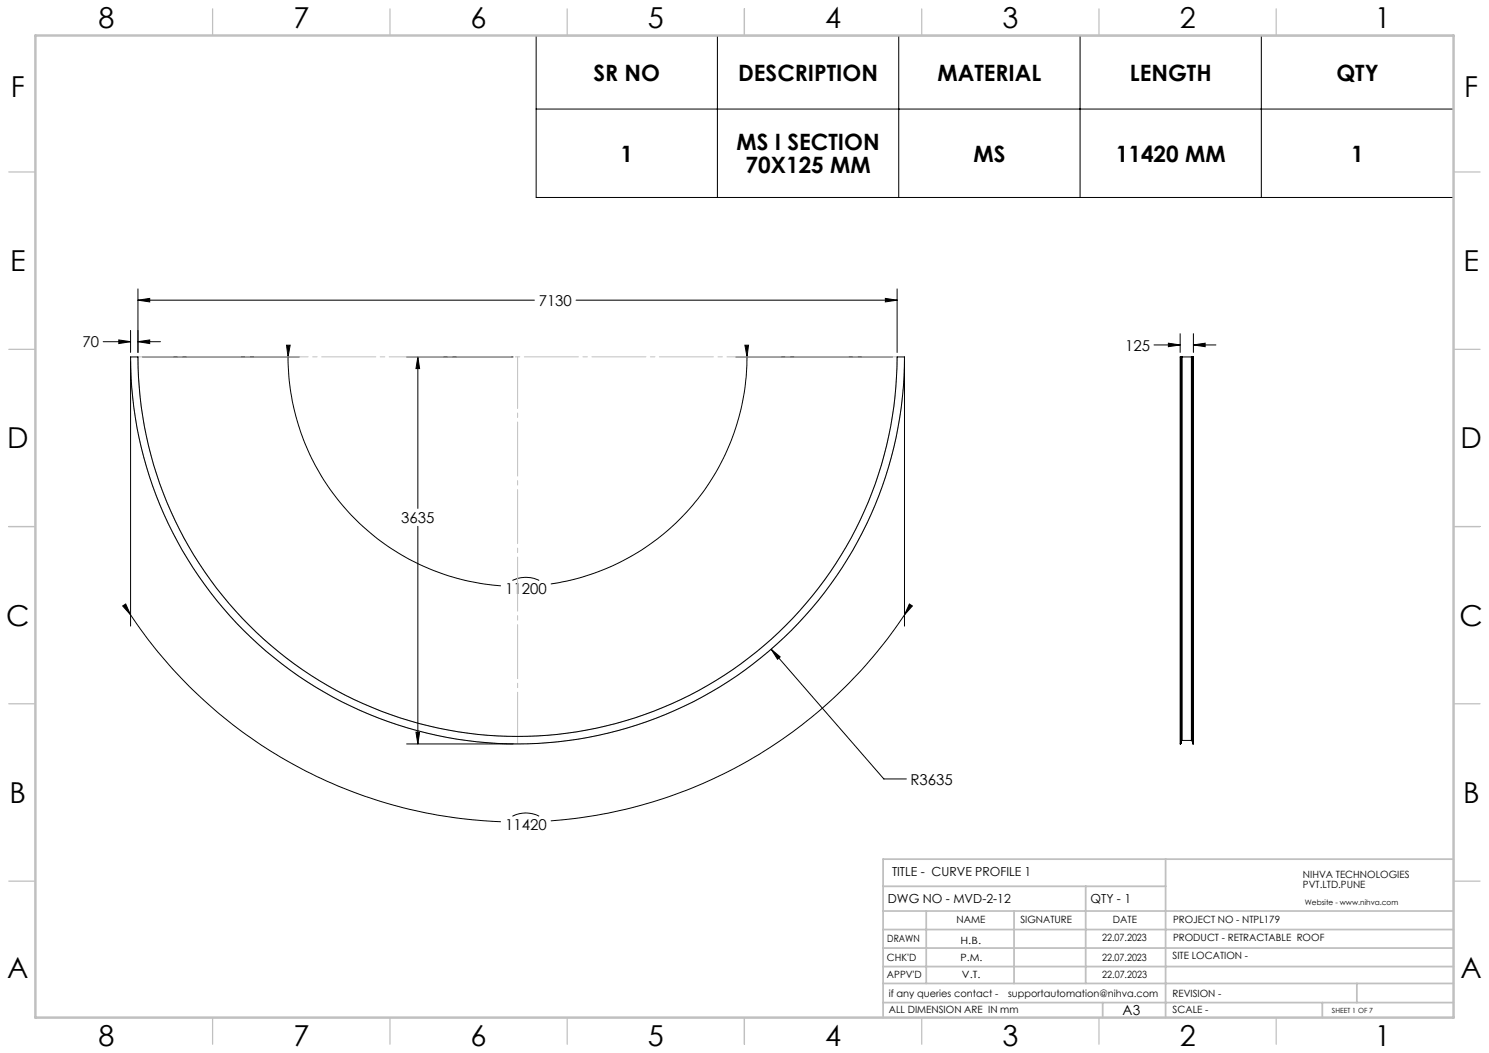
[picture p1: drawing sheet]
<svg xmlns="http://www.w3.org/2000/svg" width="420mm" height="297mm" viewBox="0 0 420 297" stroke-linecap="round" stroke-linejoin="round" font-family="sans-serif">
<g fill="none" stroke="#000" stroke-width=".28">
<path d="M151.2 10.1h258.8v45.6h-258.8zM202.4 10.1v45.6M253.5 10.1v45.6M304.7 10.1v45.6M355.8 10.1v45.6M151.2 30.8h258.8M29.1 96.4h7.7M33.5 95.9l3.3 .5-3.3 .5zM36.8 93.2v6.2M38.9 81.5v17.9M38.9 84.7h111.8M38.9 96.4l3.3-.5v1z"/>
<path d="M38.9 96.4h6.4M38.9 84.7l3.3-.5v1zM80.8 97.4h1l-.6 3.3zM162.5 84.7h90.5M210.1 97.4h1l-.4 3.3zM249.7 84.2l3.3 .5-3.3 .5zM253 81.5v17.9M325.5 97.3h7.4M329.6 96.8l3.3 .5-3.3 .5zM332.9 94.1v5.3M336.6 97.3l3.3-.5v1zM336.6 94.1v5.3"/>
<path d="M336.6 97.3h6.4M36.8 100.7h2.1a107.1 107.1 0 0 0 107.1 107 107.1 107.1 0 0 0 107-107h2.1a109.1 109.1 0 0 1-109.1 109.1 109.1 109.1 0 0 1-109.2-109.1zM36.8 101.9v74.7M40.2 100.7h44.2M81.2 100.7a64.8 64.8 0 0 0 60.1 64.5M114.7 100.7h30M117.9 100.7l.5 3.3h-1.1zM117.9 100.7v42.7M207.5 100.7h44.3M210.7 100.7a64.7 64.7 0 0 1-55.3 64M255.1 101.9v74.7M333 100.7h.1"/>
<path d="M333 100.7v109.1M333.1 100.7v109M333.1 100.7h.1M333.2 100.7h.2M333.2 100.7v108.4M333.4 100.7v108.1M333.4 100.7h2.7M336.1 100.7h.2M336.1 100.7v108.1M336.3 100.7v108.4M336.3 100.7h.1M336.4 100.7h.1"/>
<path d="M336.4 100.7v109M336.5 100.7v109.1M117.9 148.4v61.4M34.6 170.9l.9-.5 1.3 3zM36.8 173.4a131.3 131.3 0 0 0 104.5 58.4M144.5 163.7a8.5 8.5 0 0 1 7.6 0M255.1 173.4a131.3 131.3 0 0 1-99.7 58.1M256.5 170.4l.9 .5-2.3 2.5zM217.5 183.1l2.6 2.2-.8 .6zM217.5 183.1l31.8 36.6h6.4M114.7 209.8h30M117.3 206.5h1.1l-.5 3.3z"/>
<path d="M333.1 209.7l-.1 .1M333.2 209.1l-.1 .6M333.4 208.8l-.2 .3M333.4 208.8h2.7M336.1 208.8l.2 .3M336.3 209.1l.1 .6M336.4 209.7l.1 .1M144.5 230.2a8.2 8.2 0 0 1 7.6 0"/>
</g>
<path d="M36.8 100.7a109.1 109.1 0 0 0 109.2 109.1 109.1 109.1 0 0 0 109.1-109.1M38.9 100.7a107.1 107.1 0 0 0 107.1 107 107.1 107.1 0 0 0 107-107" fill="none" stroke="#c0c0c0" stroke-width=".28"/>
<path d="M38.9 100.6h214.2" fill="none" stroke="#c0c0c0" stroke-width=".28" stroke-dasharray="15.2 1.3 1.3 1.3" stroke-dashoffset="5.3"/>
<path d="M146 100.6v109.2" fill="none" stroke="#c0c0c0" stroke-width=".28" stroke-dasharray="15.2 1.3 1.3 1.3" stroke-dashoffset=".7"/>
<g fill="none" stroke="#c0c0c0" stroke-width=".35">
<path d="M60 2.5v7.5M110 2.5v7.5M160 2.5v7.5M210 2.5v7.5M260 2.5v7.5M310 2.5v7.5M360 2.5v7.5M2.5 48.5h7.5M410 48.5h7.5M2.5 98.5h7.5M410 98.5h7.5M2.5 148.5h7.5"/>
<path d="M410 148.5h7.5M2.5 198.5h7.5M410 198.5h7.5M2.5 248.5h7.5M410 248.5h7.5M60 287v7.5M110 287v7.5M160 287v7.5M210 287v7.5M260 287v7.5M310 287v7.5M360 287v7.5"/>
</g>
<g fill="none" stroke="#c0c0c0" stroke-width=".5">
<path d="M249.1 257h160.9M249.1 250h79.7M261.3 257v20.4M286 257v20.4M306.2 250v27.4M328.8 242.3v44.7M410 242.3h-160.9v44.7M249.1 272.6h160.9M249.1 267.4h160.9M249.1 262.2h160.9M249.1 277.4h160.9M382.7 277.4v5.4"/>
<path d="M249.1 282.8h160.9M311 282.8v4.2M373 282.8v4.2"/>
</g>
<path d="M10 10h400v277h-400z" fill="none" stroke="#c0c0c0" stroke-width=".7"/>
<g fill="#000">
<path d="M38.9 96.4l3.3-.5v1zM33.5 95.9l3.3 .5-3.3 .5zM336.6 97.3l3.3-.5v1zM329.6 96.8l3.3 .5-3.3 .5z"/>
<path d="M210.1 97.4h1l-.4 3.3zM80.8 97.4h1l-.6 3.3zM256.5 170.4l.9 .5-2.3 2.5zM34.6 170.9l.9-.5 1.3 3zM38.9 84.7l3.3-.5v1zM249.7 84.2l3.3 .5-3.3 .5zM117.9 100.7l.5 3.3h-1.1zM117.3 206.5h1.1l-.5 3.3zM217.5 183.1l1.8 2.8 .8-.6z"/>
</g>
<g font-size="8.1">
<text x="27.8" y="8">8</text>
<text x="82.8" y="8">7</text>
<text x="132.8" y="8">6</text>
<text x="182.8" y="8">5</text>
<text x="232.8" y="8">4</text>
<text x="282.8" y="8">3</text>
<text x="332.8" y="8">2</text>
<text x="387.8" y="8">1</text>
<text x="3" y="27.2">F</text>
<text x="413" y="27.2">F</text>
<text x="2.8" y="76.5">E</text>
<text x="412.8" y="76.5">E</text>
<text x="2" y="126.5">D</text>
<text x="412" y="126.5">D</text>
<text x="1.7" y="176.5">C</text>
<text x="411.7" y="176.5">C</text>
<text x="2.7" y="226.5">B</text>
<text x="412.7" y="226.5">B</text>
<text x="2" y="275.7">A</text>
<text x="412" y="275.7">A</text>
<text x="27.8" y="295">8</text>
<text x="82.8" y="295">7</text>
<text x="132.8" y="295">6</text>
<text x="182.8" y="295">5</text>
<text x="232.8" y="295">4</text>
<text x="282.8" y="295">3</text>
<text x="332.8" y="295">2</text>
<text x="387.8" y="295">1</text>
</g>
<g font-size="6.3">
<text x="167.4" y="22.8">SR NO</text>
<text x="208.2" y="22.8">DESCRIPTION</text>
<text x="264.4" y="22.8">MATERIAL</text>
<text x="318.7" y="22.8">LENGTH</text>
<text x="376.9" y="22.8">QTY</text>
<text x="175" y="45.6">1</text>
<text x="207.8" y="42.4">MS I SECTION</text>
<text x="274.6" y="45.6">MS</text>
<text x="314.7" y="45.6">11420 MM</text>
<text x="381.1" y="45.6">1</text>
<text x="210.3" y="48.8">70X125 MM</text>
</g>
<g font-size="4.2">
<text x="151.9" y="86.3">7130</text>
<text x="23.3" y="98">70</text>
<text x="317.3" y="98.9">125</text>
<text x="113.2" y="147.5">3635</text>
<text x="142.5" y="167.6">11200</text>
<text x="256.8" y="221.3">R3635</text>
<text x="142.5" y="234.1">11420</text>
</g>
<text font-size="3.9" x="316.7" y="286.4">A3</text>
<g font-size="3.5">
<text x="251.6" y="247.2">TITLE - CURVE PROFILE 1</text>
<text x="250.4" y="254.8">DWG NO - MVD-2-12</text>
<text x="307.6" y="254.8">QTY - 1</text>
</g>
<g font-size="2.8">
<text x="367.5" y="247.7">NIHVA TECHNOLOGIES</text>
<text x="367.5" y="250.5">PVT.LTD.PUNE</text>
<text x="269.8" y="260.4">NAME</text>
<text x="287.8" y="260.4">SIGNATURE</text>
<text x="313.9" y="260.5">DATE</text>
<text x="330.9" y="260.5">PROJECT NO - NTPL179</text>
<text x="250.3" y="265.7">DRAWN</text>
<text x="270.9" y="266.1">H.B.</text>
<text x="310.9" y="265.5">22.07.2023</text>
<text x="330.9" y="265.5">PRODUCT - RETRACTABLE ROOF</text>
<text x="250.2" y="271.1">CHK'D</text>
<text x="250.2" y="275.8">APPV'D</text>
<text x="270.9" y="271.1">P.M.</text>
<text x="271.3" y="275.8">V.T.</text>
<text x="310.9" y="271.1">22.07.2023</text>
<text x="310.9" y="275.8">22.07.2023</text>
<text x="330.7" y="270.6">SITE LOCATION -</text>
<text x="250.7" y="281.1">if any queries contact -</text>
<text x="284.3" y="281.1">supportautomation@nihva.com</text>
<text x="330.7" y="281.1">REVISION -</text>
<text x="250.7" y="285.6">ALL DIMENSION ARE IN mm</text>
<text x="330.7" y="285.6">SCALE -</text>
</g>
<text font-size="2.1" x="368.1" y="255.1">Website - www.nihva.com</text>
<text font-size="2" x="375.7" y="285.6">SHEET 1 OF 7</text>
</svg>
